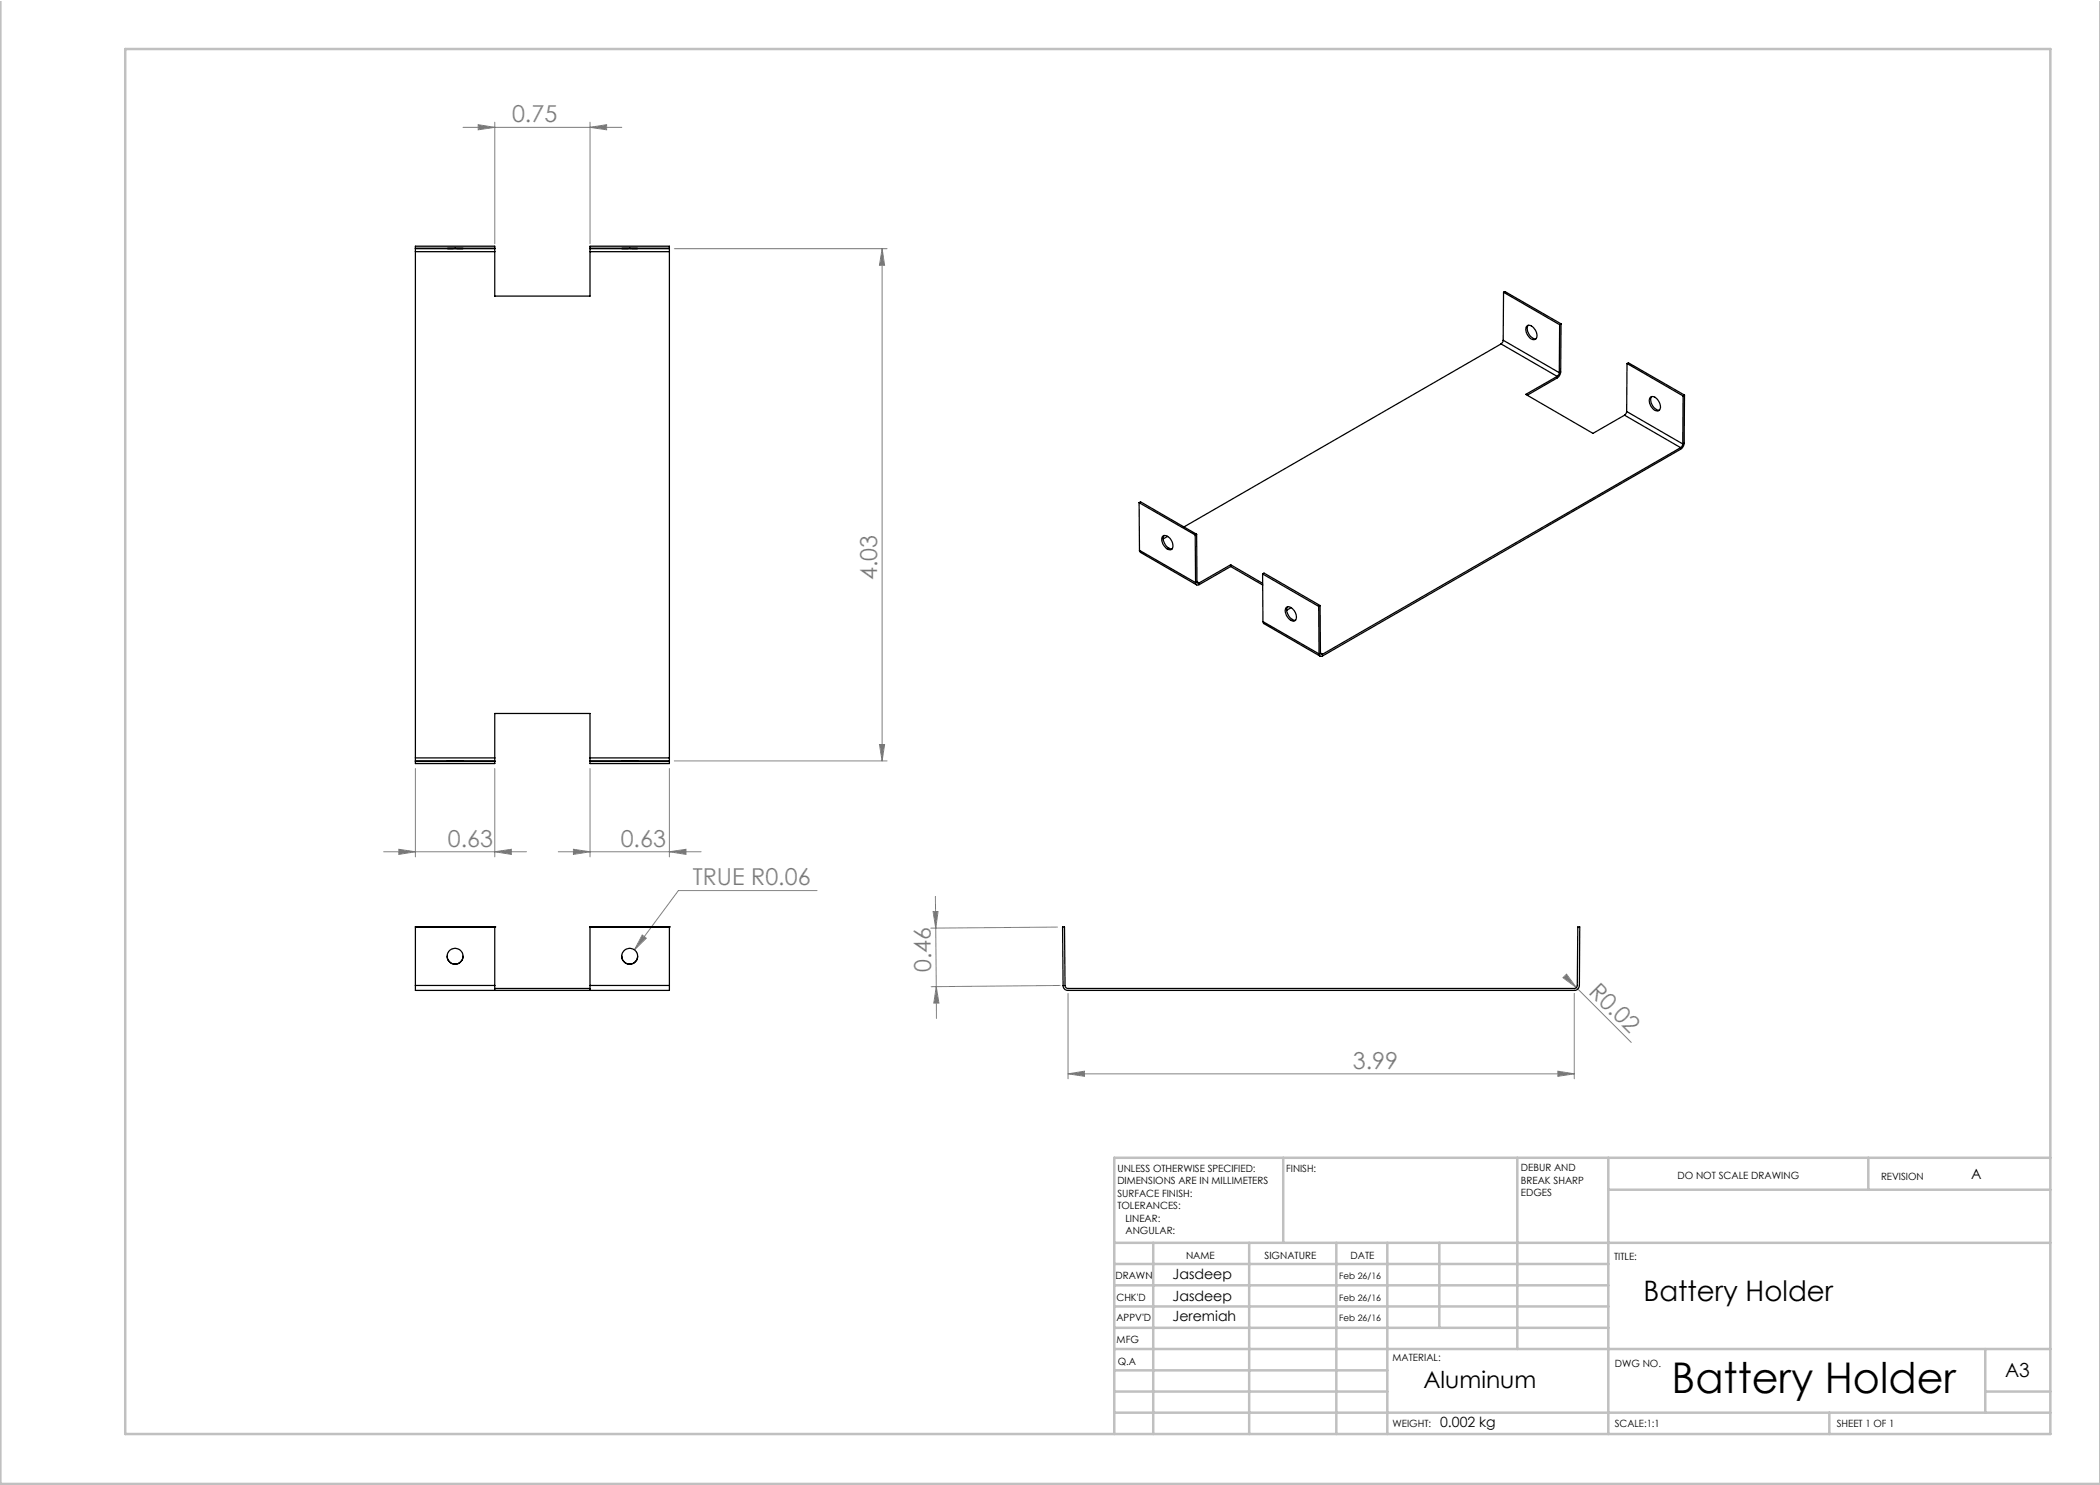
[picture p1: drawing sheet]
<svg xmlns="http://www.w3.org/2000/svg" width="420mm" height="297mm" viewBox="0 0 420 297" stroke-linecap="round" stroke-linejoin="round" font-family="sans-serif">
<g fill="none" stroke="#808080" stroke-width=".2">
<path d="M92.6 25.5h31.8M95.6 24.9l3.4 .6-3.4 .5zM99 24.4v24.4M118 25.5l3.3-.6v1.1zM118 24.4v24.4M134.9 49.7h42.5M176.4 49.7v102.5M176.4 49.7l.5 3.4h-1zM83.1 153.7v17.7M99 153.7v17.7M118 153.7v17.7M133.9 153.7v17.7"/>
<path d="M134.9 152.2h42.5M175.9 148.9h1l-.5 3.3zM76.7 170.4h28.6M79.8 169.9l3.3 .5-3.3 .5zM99 170.4l3.3-.5v1zM111.7 170.4h28.5M114.7 169.9l3.3 .5-3.3 .5zM133.9 170.4l3.3-.5v1zM163.4 178.1h-27.7l-8.8 11.9M187.1 179.3v6.3M128.4 187l.9 .6-2.4 2.4zM186.6 182.3h1l-.5 3.3z"/>
<path d="M187.1 185.6l.2 11.7M187.3 197.3l.5 3.3h-1zM187.3 197.3v6.4M211.5 185.4l-25.3 .2M212 197.1l-25.8 .2M213.6 198.7v17.1M312.6 195.5l.7-.7 2 2.7zM314.9 198.7v17.1M314.9 197.1l11.3 11.4M213.6 214.8l3.3-.6v1.1zM213.6 214.8h101.3M311.6 214.2l3.3 .6-3.3 .5z"/>
</g>
<g fill="none" stroke="#c0c0c0" stroke-width=".5">
<path d="M.1 .3v296.5h419.8M25 9.8h385.1v277h-385.1zM256.6 231.6v17M303.5 231.6v38.2M321.7 231.6v55.2M321.7 237.9h88.4M373.7 231.6v6.3M410.1 231.6h-187.3v55.2M222.8 248.6h187.3M222.8 257.1h98.9M222.8 252.8h98.9M230.6 248.6v38.2"/>
<path d="M249.8 248.6v38.2M267.3 248.6v38.2M277.5 248.6v38.2M287.9 248.6v17M222.8 265.6h98.9M222.8 261.3h98.9M222.8 278.3h54.7M222.8 274.1h54.7M222.8 269.8h187.3M397.1 278.3h13M397.1 269.8v12.7M222.8 282.5h187.3"/>
<path d="M365.9 282.5v4.3"/>
</g>
<g fill="#808080">
<path d="M128.4 187l.9 .6-2.4 2.4z"/>
<path d="M312.6 195.5l.7-.7 2 2.7z"/>
<path d="M133.9 170.4l3.3-.5v1zM114.7 169.9l3.3 .5-3.3 .5z"/>
<path d="M311.6 214.2l3.3 .6-3.3 .5zM213.6 214.8l3.3-.6v1.1z"/>
<path d="M99 170.4l3.3-.5v1zM79.8 169.9l3.3 .5-3.3 .5z"/>
<path d="M176.4 49.7l.5 3.4h-1zM175.9 148.9h1l-.5 3.3z"/>
<path d="M187.3 197.3l.5 3.3h-1zM186.6 182.3h1l-.5 3.3z"/>
<path d="M95.6 24.9l3.4 .6-3.4 .5zM118 25.5l3.3-.6v1.1z"/>
</g>
<g fill="none" stroke="#000" stroke-width=".25">
<path d="M83.1 49.7v.6M83.1 49.7v-.5h15.9v.5M83.1 50.3v101.3M83.1 49.6h15.9M83.1 49.7h15.9M83.1 50.3h15.9M89.4 49.7h3.2zM99 49.7v.6M99 50.3v8.9h19v-8.9M118 49.7v.6M118 49.7v-.5h15.9v.5M118 49.6h15.9"/>
<path d="M118 49.7h15.9M118 50.3h15.9M124.4 49.7h3.1zM133.9 49.7v.6M133.9 50.3v101.3M300.7 58.5l11.2 6.4M300.7 58.5l-.1 9.5M300.7 58.5l.3-.2 11.2 6.5M300.2 68.8l11.2 6.5M300.2 68.8l-63.4 36.6M300.6 68l-.4 .8M300.6 68l11.3 6.5"/>
<path d="M305.4 65.2a1.36 1.36 0 0 1 1.8 1l.1 .3a.84 .84 0 0 1 0 1.1 .84 .84 0 0 1-1.1 .2 2 2 0 0 1-.8-2.6zM305.6 65a1.98 1.98 0 0 0 1.6 2.8M311.4 75.3l-6.2 3.6 13.4 7.8 6.3-3.7M311.9 74.5l-.5 .8M311.9 64.9v9.6M312.2 64.8l-.1 9.6a1.6 1.6 0 0 1-.7 1.2l-6 3.5M312.2 64.8l-.3 .1M325.4 72.7l11.2 6.5M325.4 72.7l-.1 9.6M325.4 72.7l.3-.1 11.2 6.4M330.1 79.4a1.35 1.35 0 0 1 1.8 1.1l.1 .3a.84 .84 0 0 1 0 1.1 .84 .84 0 0 1-1.1 .2 2 2 0 0 1-.8-2.7zM330.3 79.3a1.98 1.98 0 0 0 1.6 2.7"/>
<path d="M336.6 79.2l-.1 9.6M336.9 79l-.1 9.6a1.62 1.62 0 0 1-.7 1.2l-71.6 41.4a.44 .44 0 0 1-.5 0 .44 .44 0 0 1-.2-.4M336.9 79l-.3 .2M324.9 83l11.2 6.5M325.3 82.3l-.4 .7M325.3 82.3l11.2 6.5M336.1 89.5l-71.6 41.3M336.5 88.8l-.1 .5-.3 .2M227.8 100.5l.3-.1 11.2 6.5M227.8 100.5l11.2 6.5M227.8 100.5l.1 9.6M227.9 110.1l.2 .4 11.2 6.5"/>
<path d="M227.9 110.1l11.2 6.4M232.6 107.2a1.77 1.77 0 0 1 2 2 .74 .74 0 0 1-.5 .8 .74 .74 0 0 1-.9-.4 2.05 2.05 0 0 1-.6-2.4zM232.8 107.1a2.01 2.01 0 0 0 1.6 2.7M233.5 107.3l-.8 .5M239 107l.1 9.5M239.3 106.9l-.3 .1M239.3 106.9l.1 9.4M239.4 116.3a.26 .26 0 0 0 .1 .3 .26 .26 0 0 0 .3 0M239.4 116.3l.4 .3M246.1 113.3l-6.3 3.6a.44 .44 0 0 1-.5 .1 .44 .44 0 0 1-.2-.5M246.1 113l6.4 3.7M246.1 113l-6.3 3.6"/>
<path d="M246.1 113v.3M246.1 113.3l6.5 3.7M252.5 114.8l.3-.2 11.2 6.5M252.5 114.8l11.2 6.5M252.5 114.8l.1 9.5M252.6 124.3l.2 .4 11.2 6.5M252.6 124.3l11.2 6.5M257.3 121.5a1.77 1.77 0 0 1 2 1.9 .74 .74 0 0 1-.5 .8 .74 .74 0 0 1-.9-.3 2.05 2.05 0 0 1-.6-2.4zM257.5 121.4a2.01 2.01 0 0 0 1.6 2.6M258.2 121.5l-.8 .6M263.7 121.3l.1 9.5M264 121.1l.1 9.5a.26 .26 0 0 0 .1 .3 .26 .26 0 0 0 .3-.1"/>
<path d="M264 121.1l-.3 .2M264.1 130.6l.4 .2M83.1 151.6v.6M83.1 152.2v.5h15.9v-.5M83.1 152.2h15.9M83.1 152.3h15.9M83.1 151.6h15.9M89.4 152.3h3.2zM99 151.6v.6M99 151.6v-8.9h19v8.9M118 151.6v.6M118 152.2v.5h15.9v-.5"/>
<path d="M118 152.2h15.9M118 152.3h15.9M118 151.6h15.9M124.4 152.3h3.1zM133.9 151.6v.6M83.1 185.4h.1M83.1 197.1v1h50.8v-1M83.1 185.4h15.9M83.1 197.1h15.9M83.1 185.4v11.7M89.4 191.2a1.6 1.6 0 0 0 1.6 1.6M92.6 191.2a1.6 1.6 0 0 1-1.6 1.6"/>
<path d="M99 185.4h.1M99 197.1v1M99 185.4v11.7M99 197.7h19M118 185.4h.1M118 197.1v1M118 185.4h15.9M118 197.1h15.9M118 185.4v11.7M124.4 191.2a1.6 1.6 0 0 0 1.5 1.6M127.5 191.2a1.6 1.6 0 0 1-1.6 1.6M133.9 185.4h.1"/>
<path d="M133.9 185.4v11.7M212.5 185.4h.4l.1 11.7a.6 .6 0 0 0 .6 .6h101.3a.6 .6 0 0 0 .6-.6l.1-11.7h.3v11.7a1.02 1.02 0 0 1-1 1h-101.3a.96 .96 0 0 1-1-1z"/>
<circle cx="91" cy="191.2" r="1.59"/>
<circle cx="125.9" cy="191.2" r="1.59"/>
</g>
<text font-size="8.5" x="334.3" y="278.5">Battery Holder</text>
<text font-size="5.6" x="328.7" y="260.2">Battery Holder</text>
<g font-size="4.7" fill="#808080">
<text x="102.4" y="24.4">0.75</text>
<text x="175.4" y="116" transform="rotate(-90 175.4 116)">4.03</text>
<text x="89.6" y="169.3">0.63</text>
<text x="124.1" y="169.3">0.63</text>
<text x="138.6" y="177.1">TRUE R0.06</text>
<text x="186.2" y="194.4" transform="rotate(-90 186.2 194.4)">0.46</text>
<text x="317.6" y="198.5" transform="rotate(45 317.6 198.5)">R0.02</text>
<text x="270.6" y="213.7">3.99</text>
</g>
<text font-size="4.7" x="284.7" y="277.7">Aluminum</text>
<text font-size="3.9" x="401" y="275.4">A3</text>
<g font-size="2.8">
<text x="394.2" y="235.8">A</text>
<text x="234.5" y="255.9">Jasdeep</text>
<text x="234.5" y="260.2">Jasdeep</text>
<text x="234.5" y="264.2">Jeremiah</text>
<text x="288" y="285.4">0.002 kg</text>
</g>
<g font-size="2">
<text x="223.5" y="234.4">UNLESS OTHERWISE SPECIFIED:</text>
<text x="223.5" y="236.9">DIMENSIONS ARE IN MILLIMETERS</text>
<text x="223.5" y="239.4">SURFACE FINISH:</text>
<text x="257.2" y="234.4">FINISH:</text>
<text x="304.2" y="234.3">DEBUR AND</text>
<text x="304.2" y="236.8">BREAK SHARP</text>
<text x="304.2" y="239.3">EDGES</text>
<text x="335.5" y="235.8">DO NOT SCALE DRAWING</text>
<text x="376.2" y="236">REVISION</text>
<text x="223.5" y="241.9">TOLERANCES:</text>
<text x="225.1" y="244.4">LINEAR:</text>
<text x="225.1" y="246.9">ANGULAR:</text>
<text x="237.2" y="251.8">NAME</text>
<text x="252.9" y="251.7">SIGNATURE</text>
<text x="270.1" y="251.7">DATE</text>
<text x="223.1" y="255.9">DRAWN</text>
<text x="322.8" y="252">TITLE:</text>
<text x="223.3" y="260.1">CHK'D</text>
<text x="223.3" y="264.2">APPV'D</text>
<text x="223.3" y="268.6">MFG</text>
<text x="223.5" y="272.9">Q.A</text>
<text x="278.5" y="272.3">MATERIAL:</text>
<text x="323" y="273.4">DWG NO.</text>
<text x="278.5" y="285.3">WEIGHT:</text>
<text x="323" y="285.4">SCALE:1:1</text>
<text x="367.4" y="285.4">SHEET 1 OF 1</text>
</g>
<g font-size="1.8">
<text x="267.9" y="255.9">Feb 26/16</text>
<text x="267.9" y="260.1">Feb 26/16</text>
<text x="267.9" y="264.2">Feb 26/16</text>
</g>
</svg>
